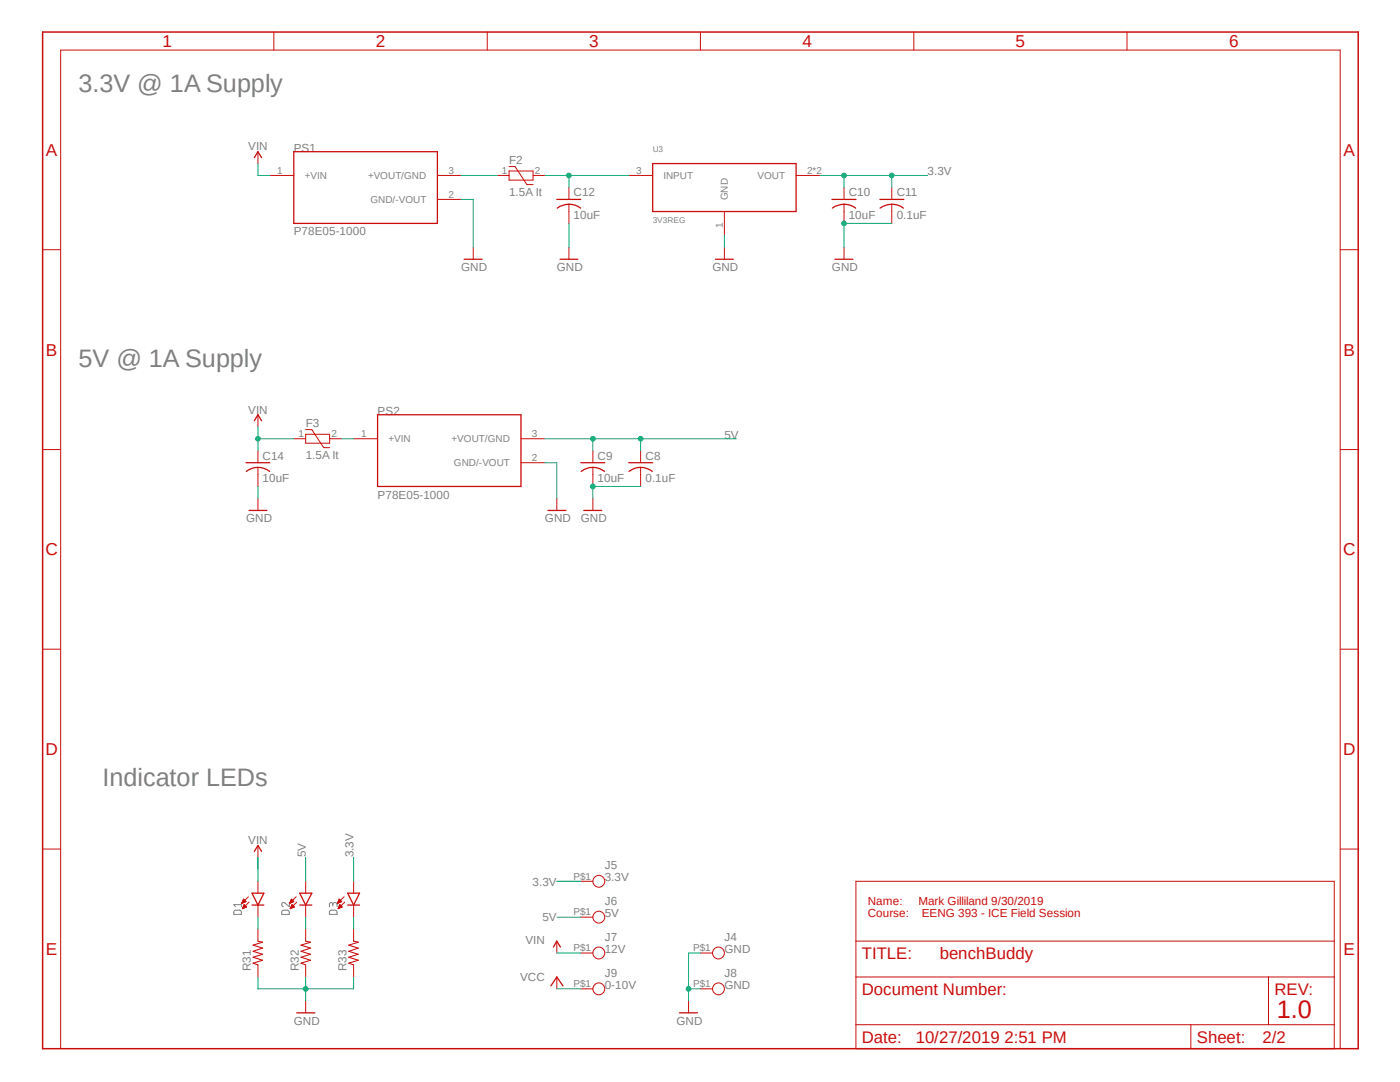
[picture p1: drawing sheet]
<svg xmlns="http://www.w3.org/2000/svg" width="279mm" height="216mm" viewBox="0 0 279 216" stroke-linecap="round" stroke-linejoin="round" font-family="sans-serif">
<path d="M8 6.1l263.4 203.7M271.4 6.1l-263.4 203.7" fill="none" stroke="#fff" stroke-width=".2"/>
<path d="M46.9 181.7a1.22 1.22 0 0 1 1.2 .1l.1 .7h-1.5v-.7zM48.2 180.1v.8M48.2 180.5h-1.5l.3 .4M56.4 181.7h1.1l.2 .3v.5h-1.5l.1-.7zM57.7 180.1v.8l-.8-.7a.42 .42 0 0 0-.7 .1 .42 .42 0 0 0 .4 .6M66 181.7a1.22 1.22 0 0 1 1.2 .1l.1 .7h-1.6l.1-.7zM66.4 180.5a.42 .42 0 0 1 .4-.4 .42 .42 0 0 1 .5 .4v.4M66.4 180.8v-.4a.34 .34 0 0 0-.3-.3 .34 .34 0 0 0-.4 .3v.5" fill="none" stroke="#808080" stroke-width=".2"/>
<path d="M8.5 6.4h262.6v202.9h-262.6z" fill="none" stroke="#c90d0c" stroke-width=".3"/>
<g fill="none" stroke="#c90d0c" stroke-width=".2">
<path d="M54.7 6.4v3.6M97.2 6.4v3.6M139.8 6.4v3.6M182.4 6.4v3.6M224.9 6.4v3.6M51.5 30.3v2.3M53.8 35h4.8M87.3 35h4.7M87.3 39.8h4.7M99.2 35h2.4M101.6 34.1h4.8v1.8h-4.8zM101.6 33.2h1.2l2.4 3.6h1.2"/>
<path d="M106.4 35h2.4M113.5 37.4v2.4M125.5 35h4.8M158.9 35h4.8M168.4 37.4v2.4M178 37.4v2.4M8.5 49.8h3.6M94.4 49.4v2.3M113.5 40.8v3.8M113.5 49.4v2.3M144.6 42.2v4.7M144.6 49.4v2.3"/>
<path d="M168.4 40.8v3.8M168.4 49.4v2.3M178 40.8v3.8M267.5 49.8h3.6M8.5 89.7h3.6M51.5 82.8v2.3M51.5 89.9v2.4M51.5 93.3v3.8M51.5 99.5v2.4M58.6 87.5h2.4M61 86.7h4.8v1.7h-4.8zM61 85.7h1.2l2.4 3.6h1.2"/>
<path d="M65.8 87.5h2.4M70.6 87.5h4.8M104 87.5h4.8M104 92.3h4.8M111.1 99.5v2.4M118.3 89.9v2.4M118.3 93.3v3.8M118.3 99.5v2.4M127.8 89.9v2.4M127.8 93.3v3.8M267.5 89.7h3.6M8.5 129.5h3.6"/>
<path d="M267.5 129.5h3.6M8.5 169.4h3.6M48.4 179.9h.6M48.4 179.8h.6M48.5 179.7h.4M48.5 179.6h.3M48.6 179.5h.1M48.6 179.4l.5 .5-.8 .4zM49.6 178.9l-1.3 1.4M51.5 168.7v2.4M51.5 175.9v2.3M58 179.9h.6"/>
<path d="M58 179.8h.6M58 179.7h.5M58 179.7h.4M58.1 179.6h.2M58.1 179.5h.2M58.2 179.4l.4 .5-.8 .4zM58.2 179.5h.1M59.1 178.9l-1.3 1.4M61 175.9v2.3M67.5 179.9h.6M67.5 179.8h.6M67.6 179.7h.4"/>
<path d="M67.6 179.7h.3M67.6 179.6h.3M67.6 179.5h.2M67.7 179.5h.1M67.7 179.4l.5 .5-.8 .4zM68.7 178.9l-1.3 1.4M70.6 175.9v2.3M115.9 175.9h2.4M170.8 175.9h95.5v33.4h-95.5zM267.5 169.4h3.6M48.3 180.3h.1M48.3 180.2h.2"/>
<path d="M48.3 180.1h.3M48.3 180h.6M48.4 181.3h.1M48.4 181.2h.3M48.5 181.1h.4M48.5 181.1h.6M48.5 181h.7M48.6 180.9h.5M48.6 180.8h.4M48.6 180.7h.3M48.7 180.6h.2M48.7 180.6h.1"/>
<path d="M49.2 181l-.5-.5-.3 .8M49.2 181l-.8 .3M49.7 180l-1.3 1.3M51.5 180.6v2.4M51.5 185.4v2.4M51.5 192.5v2.4M57.8 180.3h.1M57.8 180.2h.2M57.9 180.1h.3M57.9 180h.5M58 181.3h.1M58 181.2h.2"/>
<path d="M58 181.1h.4M58 181.1h.6M58.1 181h.7M58.1 180.9h.6M58.1 180.8h.5M58.2 180.7h.3M58.2 180.6h.2M58.3 180.6h.1M58.8 181l-.5-.5-.4 .8M58.8 181l-.9 .3M59.2 180l-1.3 1.3M61 180.6v2.4"/>
<path d="M61 185.4v2.4M61 192.5v2.4M61 199.7v2.4M67.4 180.3h.1M67.4 180.2h.2M67.4 180.1h.3M67.4 180h.5M67.5 181.3h.1M67.5 181.2h.3M67.6 181.1h.3M67.6 181.1h.6M67.6 181h.7"/>
<path d="M67.6 180.9h.6M67.7 180.8h.4M67.7 180.7h.3M67.8 180.6h.2M67.8 180.6h.1M68.3 181l-.5-.5-.3 .8M68.3 181l-.8 .3M68.8 180l-1.3 1.3M70.6 180.6v2.4M70.6 185.4v2.4M70.6 192.5v2.4M111.1 187.8v2.4"/>
<path d="M111.1 194.9v2.4M115.9 197.3h2.4M115.9 190.2h2.4M115.9 183h2.4M137.4 199.7v2.4M139.8 197.3h2.4M139.8 190.2h2.4M170.8 194.9h95.5M170.8 187.8h95.5M253.2 194.9v9.6M12.1 209.3v-199.3h255.4v199.3M170.8 204.5h95.5"/>
<path d="M237.7 204.5v4.8"/>
<circle cx="119.5" cy="175.9" r="1.18"/>
<circle cx="119.5" cy="190.2" r="1.18"/>
<circle cx="119.5" cy="183" r="1.18"/>
<circle cx="119.5" cy="197.3" r="1.18"/>
<circle cx="143.4" cy="190.2" r="1.18"/>
<circle cx="143.4" cy="197.3" r="1.18"/>
</g>
<g fill="none" stroke="#c90d0c" stroke-width=".25">
<path d="M50.8 31.5l.7-1.2 .7 1.2M58.6 30.3h28.7v14.3h-28.7zM111.1 39.8h4.8M130.3 32.6h28.6v9.6h-28.6zM166 39.8h4.8M175.6 39.8h4.8M92.6 51.7h3.6M111.8 51.7h3.5M113.5 40.7a3.9 3.9 0 0 1 2.4 .8M113.5 40.8a4.2 4.2 0 0 0-2.3 .7M142.8 51.7h3.5M166.6 51.7h3.6"/>
<path d="M168.4 40.7a3.9 3.9 0 0 1 2.4 .8M168.4 40.8a4.2 4.2 0 0 0-2.3 .7M178 40.7a3.9 3.9 0 0 1 2.3 .8M178 40.8a4.2 4.2 0 0 0-2.4 .7M49.1 92.3h4.7M49.1 94.1a3.8 3.8 0 0 1 4.7 0M50.8 83.9l.7-1.1 .7 1.1M75.4 82.8h28.6v14.3h-28.6zM115.9 92.3h4.8M116 94.1a3.8 3.8 0 0 1 4.6 0M125.5 92.3h4.8M125.5 94.1a3.8 3.8 0 0 1 4.7 0"/>
<path d="M49.7 101.9h3.6M109.3 101.9h3.6M116.5 101.9h3.6M50.3 178.2h2.4l-1.2 2.4zM50.8 169.9l.7-1.2 .7 1.2M59.8 178.2h2.4l-1.2 2.4zM69.4 178.2h2.4l-1.2 2.4zM50.3 180.6h2.4M59.8 180.6h2.4M69.4 180.6h2.4M109.9 196.7l1.2-1.8 1.3 1.8M110.4 189l.7-1.2 .7 1.2"/>
<path d="M59.2 202.1h3.6M135.6 202.1h3.6"/>
</g>
<path d="M51.5 187.8l.9 .2-1.9 .6 1.9 .6-1.9 .6 1.9 .6-1.9 .6 1.9 .6-1.9 .6 1 .3M61 187.8l1 .2-1.9 .6 1.9 .6-1.9 .6 1.9 .6-1.9 .6 1.9 .6-1.9 .6 .9 .3M70.6 187.8l.9 .2-1.9 .6 1.9 .6-1.9 .6 1.9 .6-1.9 .6 1.9 .6-1.9 .6 1 .3" fill="none" stroke="#c90d0c" stroke-width=".21"/>
<path d="M108.8 87.5h38.1M118.3 87.5v2.4M51.5 171.1v4.8M61 171.1v4.8" fill="none" stroke="#0dab76" stroke-width=".2"/>
<circle cx="118.3" cy="87.5" r=".46" fill="#0dab76"/>
<g fill="none" stroke="#0dab76" stroke-width=".2">
<path d="M127.8 87.5v2.4"/>
<circle cx="118.3" cy="87.5" r=".46"/>
</g>
<circle cx="127.8" cy="87.5" r=".46" fill="#0dab76"/>
<g fill="none" stroke="#0dab76" stroke-width=".2">
<path d="M163.7 35h21.4M168.4 35v2.4M70.6 171.1v4.8M111.1 183h4.8"/>
<circle cx="127.8" cy="87.5" r=".46"/>
</g>
<circle cx="168.4" cy="35" r=".46" fill="#0dab76"/>
<g fill="none" stroke="#0dab76" stroke-width=".2">
<path d="M178 35v2.4"/>
<circle cx="168.4" cy="35" r=".46"/>
</g>
<circle cx="178" cy="35" r=".46" fill="#0dab76"/>
<g fill="none" stroke="#0dab76" stroke-width=".2">
<path d="M111.1 175.9h4.8M51.5 183v2.4M51.5 194.9v2.4h19.1v-2.4M61 183v2.4M61 194.9v2.4M70.6 183v2.4"/>
<circle cx="178" cy="35" r=".46"/>
</g>
<circle cx="61" cy="197.3" r=".46" fill="#0dab76"/>
<g fill="none" stroke="#0dab76" stroke-width=".2">
<path d="M92 39.8h2.4v9.6M113.5 44.6v4.8M144.6 46.9v2.5M51.5 97.1v2.4M108.8 92.3h2.3v7.2M127.8 97.1h-9.5v2.4M61 197.3v2.4"/>
<circle cx="61" cy="197.3" r=".46"/>
</g>
<circle cx="118.3" cy="97.1" r=".46" fill="#0dab76"/>
<g fill="none" stroke="#0dab76" stroke-width=".2">
<path d="M178 44.6h-9.6v4.8"/>
<circle cx="118.3" cy="97.1" r=".46"/>
</g>
<circle cx="168.4" cy="44.6" r=".46" fill="#0dab76"/>
<g fill="none" stroke="#0dab76" stroke-width=".2">
<path d="M137.4 197.3h2.4M139.8 190.2h-2.4v9.5"/>
<circle cx="168.4" cy="44.6" r=".46"/>
</g>
<circle cx="137.4" cy="197.3" r=".46" fill="#0dab76"/>
<g fill="none" stroke="#0dab76" stroke-width=".2">
<path d="M92 35h7.2M108.8 35h16.7M113.5 35v2.4"/>
<circle cx="137.4" cy="197.3" r=".46"/>
</g>
<circle cx="113.5" cy="35" r=".46" fill="#0dab76"/>
<g fill="none" stroke="#0dab76" stroke-width=".2">
<path d="M51.5 32.6v2.4h2.3M51.5 85.1v4.8M51.5 87.5h7.1"/>
<circle cx="113.5" cy="35" r=".46"/>
</g>
<circle cx="51.5" cy="87.5" r=".46" fill="#0dab76"/>
<g fill="none" stroke="#0dab76" stroke-width=".2">
<path d="M68.2 87.5h2.4M111.1 190.2h4.8M111.1 197.3h4.8"/>
<circle cx="51.5" cy="87.5" r=".46"/>
</g>
<g font-size="5" fill="#808080">
<text x="15.7" y="18.3">3.3V @ 1A Supply</text>
<text x="15.7" y="73.2">5V @ 1A Supply</text>
<text x="20.4" y="156.8">Indicator LEDs</text>
</g>
<text font-size="5" fill="#c90d0c" x="254.8" y="203">1.0</text>
<g font-size="3.4" fill="#c90d0c">
<text x="32.4" y="9.4">1</text>
<text x="75" y="9.4">2</text>
<text x="117.6" y="9.4">3</text>
<text x="160.1" y="9.4">4</text>
<text x="202.7" y="9.4">5</text>
<text x="245.3" y="9.4">6</text>
<text x="9.1" y="31.1">A</text>
<text x="268.1" y="31.1">A</text>
<text x="9.1" y="71">B</text>
<text x="268.1" y="71">B</text>
<text x="9.1" y="110.8">C</text>
<text x="268.1" y="110.8">C</text>
<text x="9.1" y="150.7">D</text>
<text x="268.1" y="150.7">D</text>
<text x="9.1" y="190.5">E</text>
<text x="268.1" y="190.5">E</text>
</g>
<g font-size="3.3" fill="#c90d0c">
<text x="172" y="191.3">TITLE:</text>
<text x="187.5" y="191.3">benchBuddy</text>
<text x="172" y="198.5">Document Number:</text>
<text x="254.3" y="198.5">REV:</text>
<text x="172" y="208.1">Date:</text>
<text x="182.8" y="208.1">10/27/2019 2:51 PM</text>
<text x="238.9" y="208.1">Sheet:</text>
<text x="252" y="208.1">2/2</text>
</g>
<g font-size="2.3" fill="#808080">
<text x="49.5" y="30">VIN</text>
<text x="58.6" y="30.3">PS1</text>
<text x="101.6" y="32.6">F2</text>
<text x="185.1" y="35">3.3V</text>
<text x="101.6" y="39.1">1.5A It</text>
<text x="114.5" y="39.2">C12</text>
<text x="169.4" y="39.2">C10</text>
<text x="178.9" y="39.2">C11</text>
<text x="58.6" y="46.9">P78E05-1000</text>
<text x="114.5" y="43.7">10uF</text>
<text x="169.4" y="43.7">10uF</text>
<text x="178.9" y="43.7">0.1uF</text>
<text x="92" y="54.1">GND</text>
<text x="111.1" y="54.1">GND</text>
<text x="142.2" y="54.1">GND</text>
<text x="166" y="54.1">GND</text>
<text x="49.5" y="82.5">VIN</text>
<text x="75.4" y="82.8">PS2</text>
<text x="61" y="85.1">F3</text>
<text x="144.6" y="87.5">5V</text>
<text x="52.4" y="91.7">C14</text>
<text x="61" y="91.6">1.5A It</text>
<text x="119.3" y="91.7">C9</text>
<text x="128.8" y="91.7">C8</text>
<text x="52.4" y="96.3">10uF</text>
<text x="75.4" y="99.5">P78E05-1000</text>
<text x="119.3" y="96.3">10uF</text>
<text x="128.8" y="96.3">0.1uF</text>
<text x="49.1" y="104.2">GND</text>
<text x="108.8" y="104.2">GND</text>
<text x="115.9" y="104.2">GND</text>
<text x="49.5" y="168.4">VIN</text>
<text x="61" y="171.1" transform="rotate(-90 61 171.1)">5V</text>
<text x="70.6" y="171.1" transform="rotate(-90 70.6 171.1)">3.3V</text>
<text x="120.7" y="173.4">J5</text>
<text x="106.3" y="176.7">3.3V</text>
<text x="120.7" y="175.9">3.3V</text>
<text x="108.2" y="183.9">5V</text>
<text x="120.7" y="183">5V</text>
<text x="120.7" y="180.6">J6</text>
<text x="104.9" y="188.3">VIN</text>
<text x="120.7" y="190.2">12V</text>
<text x="120.7" y="187.8">J7</text>
<text x="144.6" y="190.2">GND</text>
<text x="144.6" y="187.8">J4</text>
<text x="50.1" y="193.8" transform="rotate(-90 50.1 193.8)">R31</text>
<text x="59.6" y="193.8" transform="rotate(-90 59.6 193.8)">R32</text>
<text x="69.2" y="193.8" transform="rotate(-90 69.2 193.8)">R33</text>
<text x="103.8" y="195.8">VCC</text>
<text x="120.7" y="197.3">0-10V</text>
<text x="120.7" y="194.9">J9</text>
<text x="144.6" y="197.3">GND</text>
<text x="144.6" y="194.9">J8</text>
<text x="58.6" y="204.5">GND</text>
<text x="135" y="204.5">GND</text>
</g>
<g font-size="2.3" fill="#c90d0c">
<text x="173.2" y="180.5">Name:</text>
<text x="173.2" y="183">Course:</text>
<text x="183.3" y="180.5">Mark Gilliland 9/30/2019</text>
<text x="183.9" y="183">EENG 393 - ICE Field Session</text>
</g>
<g font-size="2" fill="#808080">
<text x="55.3" y="34.7">1</text>
<text x="60.8" y="35.7">+VIN</text>
<text x="73.4" y="35.8">+VOUT/GND</text>
<text x="89.5" y="34.7">3</text>
<text x="100.2" y="34.7">1</text>
<text x="106.7" y="34.7">2</text>
<text x="127" y="34.7">3</text>
<text x="132.4" y="35.7">INPUT</text>
<text x="151.2" y="35.8">VOUT</text>
<text x="161.1" y="34.7">2*2</text>
<text x="73.9" y="40.5">GND/-VOUT</text>
<text x="89.5" y="39.5">2</text>
<text x="145.3" y="40" transform="rotate(-90 145.3 40)">GND</text>
<text x="144.2" y="45.5" transform="rotate(-90 144.2 45.5)">1</text>
<text x="59.6" y="87.2">1</text>
<text x="66.1" y="87.2">2</text>
<text x="72.1" y="87.2">1</text>
<text x="77.6" y="88.3">+VIN</text>
<text x="90.1" y="88.3">+VOUT/GND</text>
<text x="106.2" y="87.2">3</text>
<text x="90.6" y="93">GND/-VOUT</text>
<text x="106.2" y="92">2</text>
<text x="114.5" y="175.5">P$1</text>
<text x="114.5" y="182.7">P$1</text>
<text x="114.5" y="189.8">P$1</text>
<text x="138.3" y="189.8">P$1</text>
<text x="114.5" y="197">P$1</text>
<text x="138.3" y="197">P$1</text>
</g>
<g font-size="1.7" fill="#808080">
<text x="130.3" y="30.3">U3</text>
<text x="130.3" y="44.6">3V3REG</text>
</g>
</svg>
